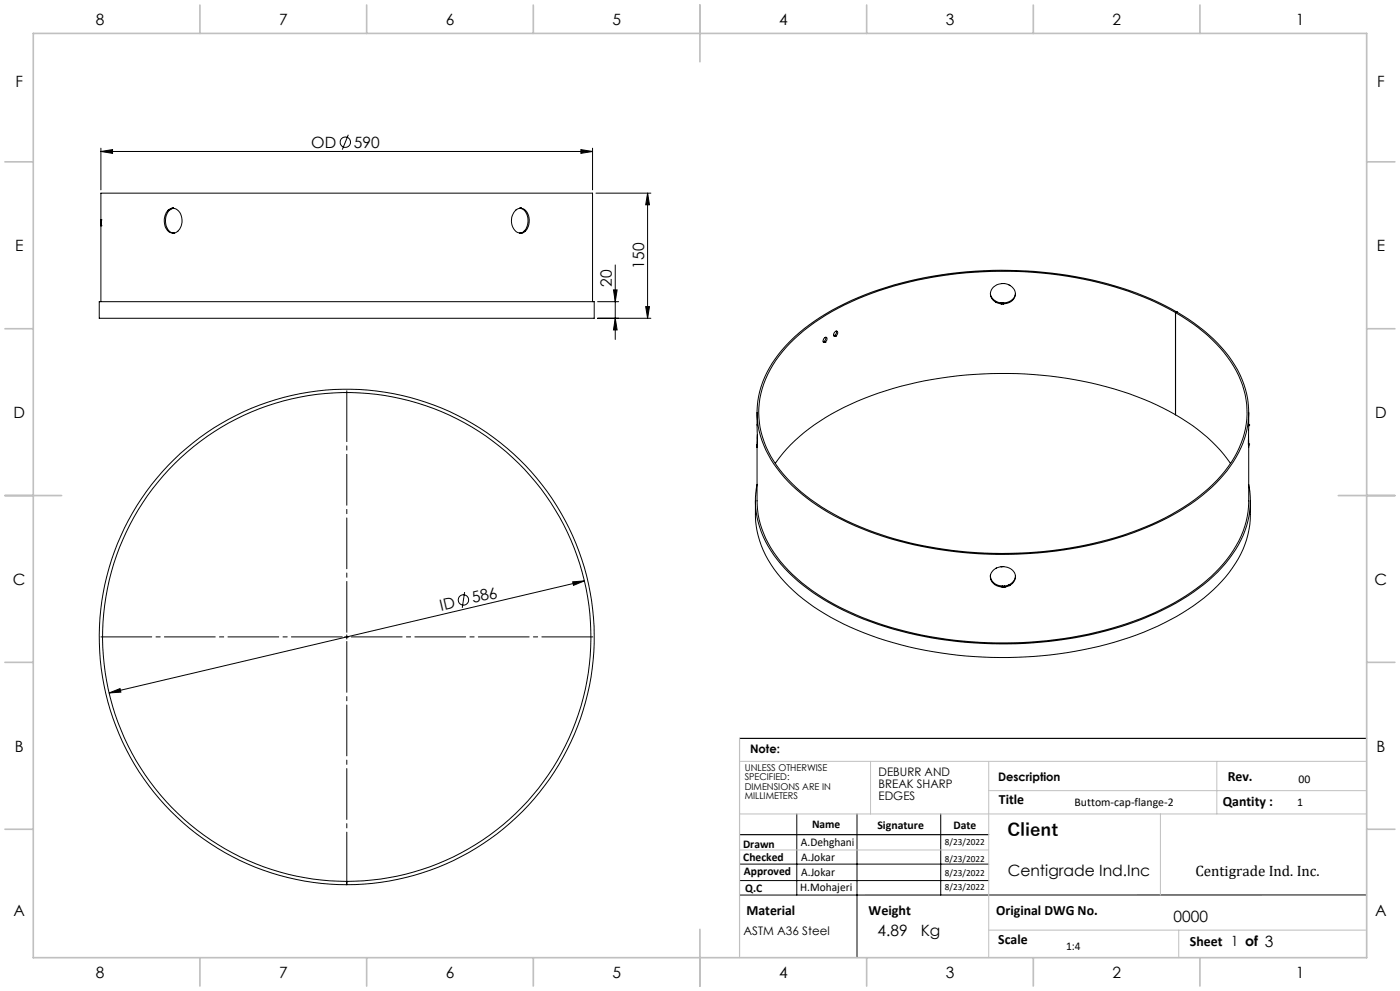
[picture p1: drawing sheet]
<svg xmlns="http://www.w3.org/2000/svg" width="420mm" height="297mm" viewBox="0 0 420 297" stroke-linecap="round" stroke-linejoin="round" font-family="sans-serif">
<g fill="none" stroke="#000" stroke-width=".3">
<path d="M30.3 45.4l3.5-.6v1.2zM30.3 44.4v12.5M30.3 45.4h147.5M104.5 40.4l-1.8 4.4M174.3 44.8l3.5 .6-3.5 .6zM177.8 44.4v12.5M178.8 57.9h16.5M194.3 57.9v37.5M194.3 57.9l.5 3.5h-1.1zM30.3 65.9v1.8M30.3 65.9h.1M30.3 67.7h.1"/>
<path d="M50.4 63h.4M50.6 62.9l-.2 .1M50.6 62.9h.3M50.8 63a4.6 4.6 0 0 0 .6 6.7l.7 .2M50.9 62.9l-.1 .1M50.9 62.9l-.2 .2M51.5 62.4l-.9 .5M51.9 62.4l-1 .5M52 62.4a4.1 4.1 0 0 1 1.4 6.9 2.22 2.22 0 0 1-3.8-1.2 4.9 4.9 0 0 1 .8-5.1M52.1 62.4h-.6M52.1 62.4l-.7 .2M52.2 69.8l-.1 .1"/>
<path d="M155.8 62.4a4.2 4.2 0 0 0-1 7l1.2 .5M155.8 62.4h.1M155.9 62.4l-.1 .1M156.2 62.4h.1M156.2 62.4h-.4M156.2 69.8v.1M156.2 69.8h.3M156.5 69.8l-.5 .1M156.7 69.7l-.7 .2M157.1 69.4l-.9 .4M157.1 69.4h.4M157.3 69.3a4.6 4.6 0 0 0-.6-6.7l-.7-.2a3.4 3.4 0 0 1 2.7 4.2 4.3 4.3 0 0 1-1.1 2.7"/>
<path d="M157.3 69.3l-.2 .1M157.3 69.3h.3M157.3 69.2l-.2 .2M157.5 69.4l-1 .4M157.6 69.3l-.1 .1M184.6 79.4v22.3M29.8 90.4h148.5v5h-148.5zM30.3 90.4v-32.5h147.5v32.5M179.3 95.4h16M179.3 90.4h6.3M184 86.9h1.1l-.5 3.5zM184.6 95.4l.5 3.5h-1.1z"/>
<path d="M193.7 91.9h1.1l-.5 3.5zM250.7 99.3h.1M250.7 99.3a.85 .85 0 0 0-.6 .7 .85 .85 0 0 0 .3 .8l.3-.1M250.7 99.3l.3-.1a.85 .85 0 0 1 .3 .9 .85 .85 0 0 1-.6 .6M250.9 99.2v.7l-.6 .6M297.1 88.2a3 3 0 0 0 1.7 2.1M298.8 90.6a2.88 2.88 0 0 1-1.6-3 2.88 2.88 0 0 1 2.4-2.4 3.8 3.8 0 0 1 5 3 3.4 3.4 0 0 1-3.5 2.9M298.8 90.3l.2 .1M298.8 90.6l.2 .1M298.8 90.3v.3M299 90.4l1.4 .4M299 90.4v.3"/>
<path d="M299 90.7l1.4 .4M300.4 90.8h.1M300.4 91.1h.7M300.4 90.8v.3M300.4 90.8h.4v.3M301.1 90.8h-.2v.3M301.1 90.8v.3M304.6 88.1a3.5 3.5 0 0 1-3.5 2.7M352.6 93.7l.1 30.6a48.6 48.6 0 0 1 16.4 14.6M353 93.5h.1M353 93.5l-.4 .2M237.1 102.2a71.7 71.7 0 0 1 31.2-16.8 122.4 122.4 0 0 1 72.9 2.5 61 61 0 0 1 27.5 18.9 26.6 26.6 0 0 1 .4 32.9 56.4 56.4 0 0 1-24.8 18.3 120.3 120.3 0 0 1-70.2 5.3 79.8 79.8 0 0 1-35-16.4 32.1 32.1 0 0 1-11.9-22.2 29.7 29.7 0 0 1 9.9-22.5z"/>
<path d="M237.2 102.7a68.9 68.9 0 0 1 28.6-16.2 119.8 119.8 0 0 1 77.1 2.5 58.2 58.2 0 0 1 25.3 18 26.3 26.3 0 0 1 .3 32.8 57 57 0 0 1-25 18.2 119.9 119.9 0 0 1-74.9 3.6 72.5 72.5 0 0 1-31.1-16.8 29.1 29.1 0 0 1-9.7-24 30.7 30.7 0 0 1 9.4-18.1zM247.2 102.4h.1M247.2 102.4h-.3M247.2 102.4l.3 .2M247.5 101.1h.1M247.5 101.1a.88 .88 0 0 0-.3 1.6l.3-.1M247.5 102.6h.1M247.5 101.1h.3a.88 .88 0 0 1-.3 1.5M247.7 101.1l-.2 .9-.3 .4M250.3 100.5h.1M250.3 100.5l-.2 .1M250.3 100.5l.4 .2"/>
<path d="M250.7 100.7h.1M227.1 123.6l.1 10.5v-.5M227.1 133.2h.1M227.1 133.4h.1M227.2 130.3l-.1 2.9M352.6 124.3a105.5 105.5 0 0 0-50.2-12.4 108.2 108.2 0 0 0-51 11.1 50.8 50.8 0 0 0-18.8 15.9M352.6 124.3h.1M374.5 133.1h.1M374.5 131.9h.1M374.5 130.3l.1 1.4M374.5 131.7h.1M374.5 133.4h.1"/>
<path d="M374.6 131.9v1.2M374.6 131.7v.2M374.6 133.1v17a30 30 0 0 1-10 21.4 71.2 71.2 0 0 1-31.2 16.8 121.3 121.3 0 0 1-75-3.3 58.6 58.6 0 0 1-25.3-18.1 28 28 0 0 1-6-16.8v-16.9M374.6 127.6v6.5l-.1-.6M374.6 133.1h.1M374.6 127.2h.1M374.6 127.6h.1M374.6 123.6v4M226.6 150.1a30.8 30.8 0 0 0 10.1 25.7 72 72 0 0 0 31.3 16.8 122.4 122.4 0 0 0 75.1-3.1 63.3 63.3 0 0 0 24.6-16.6 29.9 29.9 0 0 0 7.4-22.8M227.1 145.2a28.5 28.5 0 0 0 8.4 25.2 68.3 68.3 0 0 0 30.2 17.5 121.7 121.7 0 0 0 77.4-2.5 60.1 60.1 0 0 0 25.7-17.9 27.1 27.1 0 0 0 5.8-22.3M139.4 177.4l-.7 4.8M171.8 174.4l3.5-.3-3.3 1.3z"/>
<path d="M175.3 174.1l-142.6 33.6M297.1 172.3a3.3 3.3 0 0 0 3.5 3.3M300.4 169.9a2.95 2.95 0 0 0-3.2 2.2 2.95 2.95 0 0 0 1.8 3.4l1.6 .5M300.4 169.9a3.3 3.3 0 0 1 4.1 3.8l-.8 1.2-.7 .5M300.4 169.9h.1M300.6 176h.3M300.6 175.6l.3 .1M300.6 175.6v.4M300.9 175.7v.3M301.3 175.6h.1M301.3 175.6l-.4 .1M301.4 175.9h.1"/>
<path d="M301.4 175.9l-.5 .1M301.4 175.6v.3M302.7 175.3l-1.3 .3M302.7 175.3l.1 .2M302.8 175.5l-1.4 .4M303 175.4l-.2 .1M303 175.2l-.3 .1M303 175.2v.2M304.6 172.5a2.9 2.9 0 0 1-1.6 2.7M103.4 190.9h1.2M104 190.3v1.2M32.7 207.7l3.3-1.3 .3 1z"/>
<path d="M221.9 259h74.7M239 243.9v24.3M257.1 243.9v43.1M282.2 243.9v24.3M104 264.2v.9M221.9 263.9h74.7M410 268.2h-188.1"/>
<circle cx="103.6" cy="42.6" r="1.56"/>
<circle cx="139" cy="179.8" r="1.55"/>
<circle cx="104" cy="190.9" r="74.2"/>
<circle cx="104" cy="190.9" r="73.3"/>
</g>
<path d="M102.8 190.9h-72.6M104 189.6v-72.6M104 192.1v72.7M105.3 190.9h72.6" fill="none" stroke="#000" stroke-width=".3" stroke-dasharray="15.2 1.3 1.3 1.3" stroke-dashoffset="-.1"/>
<path d="M221.9 221.3h188.1M221.9 250.2h74.7" fill="none" stroke="#000" stroke-width=".35"/>
<path d="M221.9 228.2h188.1M261.2 228.2v15.7M296.6 228.2v58.8M296.6 237h113.4M365.1 228.2v15.7M221.9 243.9h188.1M221.9 254.7h74.7M348.1 243.9v24.3M296.6 278.8h113.4M353.6 278.8v8.2" fill="none" stroke="#c0c0c0" stroke-width=".3"/>
<path d="M221.9 221.3v65.7" fill="none" stroke="#c0c0c0" stroke-width=".35"/>
<g fill="none" stroke="#c0c0c0" stroke-width=".5">
<path d="M10 10h400v277h-400zM60 1.5v8.5M110 1.5v8.5M160 1.5v8.5M210 1.5v17M260 1.5v8.5M310 1.5v8.5M360 1.5v8.5M1.5 48.5h8.5M410 48.5h8.5M1.5 98.5h8.5M410 98.5h8.5"/>
<path d="M1.5 148.5h17M401.5 148.5h17M1.5 198.5h8.5M410 198.5h8.5M1.5 248.5h8.5M410 248.5h8.5M210 278.5v17M60 287v8.5M110 287v8.5M160 287v8.5M260 287v8.5M310 287v8.5"/>
<path d="M360 287v8.5"/>
</g>
<g fill="#000">
<path d="M30.3 45.4l3.5-.6v1.2zM174.3 44.8l3.5 .6-3.5 .6z"/>
<path d="M184.6 95.4l.5 3.5h-1.1zM184 86.9h1.1l-.5 3.5zM193.7 91.9h1.1l-.5 3.5zM194.3 57.9l.5 3.5h-1.1z"/>
<path d="M32.7 207.7l3.6-.3-.3-1zM171.8 174.4l.2 1 3.3-1.3z"/>
</g>
<text font-size="5.3" x="302.2" y="250.7">Client</text>
<g font-size="4.7">
<text x="28.7" y="7.6">8</text>
<text x="83.7" y="7.6">7</text>
<text x="133.7" y="7.6">6</text>
<text x="183.7" y="7.6">5</text>
<text x="233.7" y="7.6">4</text>
<text x="283.7" y="7.6">3</text>
<text x="333.7" y="7.6">2</text>
<text x="388.7" y="7.6">1</text>
<text x="4.6" y="26.1">F</text>
<text x="413.1" y="26.1">F</text>
<text x="93.4" y="44.3">OD</text>
<text x="106.2" y="44.3">590</text>
<text x="4.5" y="75.3">E</text>
<text x="413" y="75.3">E</text>
<text x="193.3" y="80.5" transform="rotate(-90 193.3 80.5)">150</text>
<text x="183.6" y="85.9" transform="rotate(-90 183.6 85.9)">20</text>
<text x="4" y="125.3">D</text>
<text x="412.5" y="125.3">D</text>
<text x="3.9" y="175.3">C</text>
<text x="412.4" y="175.3">C</text>
<text x="132.4" y="183.1" transform="rotate(-13 132.4 183.1)">ID</text>
<text x="141.9" y="180.9" transform="rotate(-13 141.9 180.9)">586</text>
<text x="4.4" y="225.3">B</text>
<text x="412.9" y="225.3">B</text>
<text x="302.3" y="262.6">Centigrade Ind.Inc</text>
<text x="4" y="274.6">A</text>
<text x="412.5" y="274.6">A</text>
<text x="263.3" y="280.5">4.89</text>
<text x="276.2" y="280.5">Kg</text>
<text x="352.1" y="276.4">0000</text>
<text x="28.7" y="293.1">8</text>
<text x="83.7" y="293.1">7</text>
<text x="133.7" y="293.1">6</text>
<text x="183.7" y="293.1">5</text>
<text x="233.7" y="293.1">4</text>
<text x="283.7" y="293.1">3</text>
<text x="333.7" y="293.1">2</text>
<text x="388.7" y="293.1">1</text>
</g>
<text font-size="4.5" x="358.6" y="262.6">Centigrade Ind. Inc.</text>
<g font-size="4.2">
<text x="368.3" y="234.1">Rev.</text>
<text x="299.7" y="240.9">Title</text>
<text x="366.8" y="241.6">Qantity :</text>
<text x="223.9" y="274.2">Material</text>
<text x="260.6" y="274.2">Weight</text>
<text x="298.9" y="274.2">Original DWG No.</text>
<text x="299.5" y="282.8">Scale</text>
<text x="357" y="283.6">Sheet 1 of 3</text>
</g>
<g font-size="3.5">
<text x="225" y="225.7">Note:</text>
<text x="263.6" y="232.6">DEBURR AND</text>
<text x="263.6" y="236.1">BREAK SHARP</text>
<text x="263.6" y="239.7">EDGES</text>
<text x="299.4" y="234.1">Description</text>
<text x="389.6" y="234.7">00</text>
<text x="322.4" y="241.6">Buttom-cap-flange-2</text>
<text x="389.2" y="241.6">1</text>
<text x="243.6" y="248.1">Name</text>
<text x="263.2" y="248.5">Signature</text>
<text x="286" y="248.5">Date</text>
<text x="222.9" y="254">Drawn</text>
<text x="240.3" y="253.6">A.Dehghani</text>
<text x="240.4" y="257.9">A.Jokar</text>
<text x="223" y="258.1">Checked</text>
<text x="223.2" y="262.1">Approved</text>
<text x="240.4" y="262.4">A.Jokar</text>
<text x="223.6" y="267.4">Q.C</text>
<text x="240.1" y="267.1">H.Mohajeri</text>
<text x="223.1" y="280.2">ASTM A36 Steel</text>
<text x="319.8" y="284.6">1:4</text>
</g>
<g font-size="2.8">
<text x="223.4" y="231">UNLESS OTHERWISE</text>
<text x="223.4" y="233.8">SPECIFIED:</text>
<text x="223.4" y="236.7">DIMENSIONS ARE IN</text>
<text x="223.4" y="239.5">MILLIMETERS</text>
<text x="283.5" y="253.2">8/23/2022</text>
<text x="283.5" y="258.4">8/23/2022</text>
<text x="283.5" y="262.7">8/23/2022</text>
<text x="283.5" y="266.6">8/23/2022</text>
</g>
</svg>
